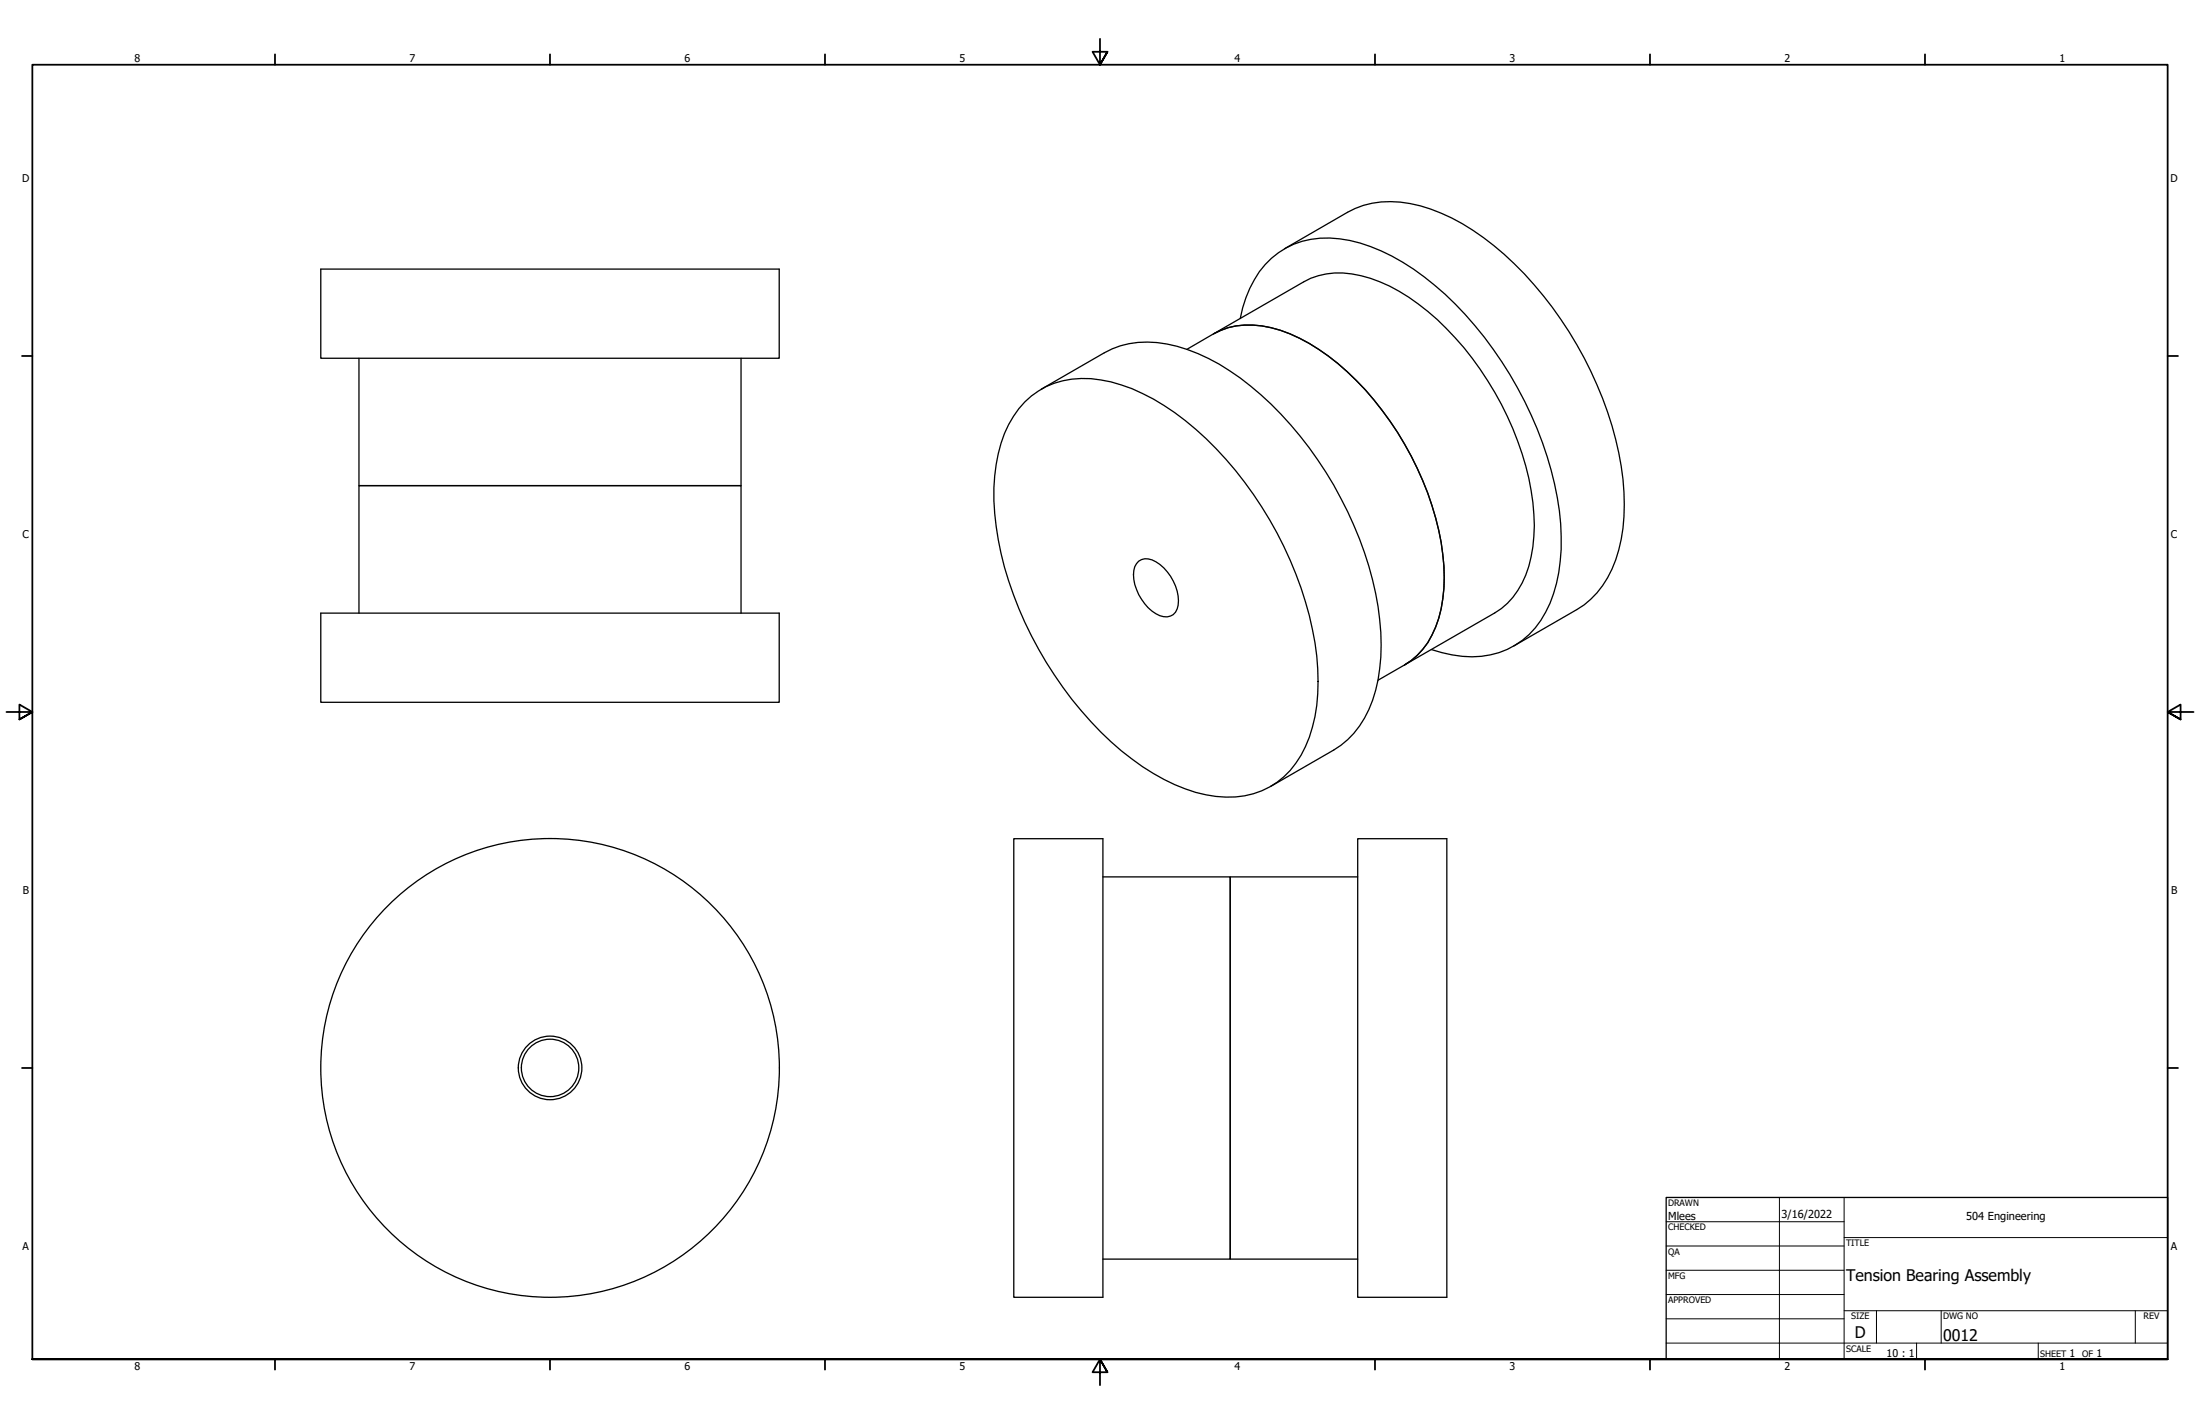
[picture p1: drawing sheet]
<svg xmlns="http://www.w3.org/2000/svg" width="864mm" height="559mm" viewBox="0 0 864 559" stroke-linecap="round" stroke-linejoin="round" font-family="sans-serif">
<!-- layer: Visible (ANSI) -->
<g fill="none" stroke="#000" stroke-width=".51">
<path d="M504.3 97.6l24.7-14.3a37.1 37.1 0 0 1 28.5-2.5 92.4 92.4 0 0 1 40.9 26.6 146.9 146.9 0 0 1 38.7 80.7 68.4 68.4 0 0 1-4.3 35.2 34.1 34.1 0 0 1-13.8 15.9l-24.8 14.3M125.9 105.6h180v35h-180zM476.4 131l35.3-20.4a31.6 31.6 0 0 1 26.3-1.4 79.1 79.1 0 0 1 33.2 23.4 121.8 121.8 0 0 1 30.5 64.6 56 56 0 0 1-4.2 31.7 28 28 0 0 1-10.8 11.6l-35.3 20.4M476.4 131a32.2 32.2 0 0 1 26.2-1.4 85 85 0 0 1 36.7 27.3 121.8 121.8 0 0 1 27.1 60.7 55.8 55.8 0 0 1-4.3 31.6 28 28 0 0 1-10.7 11.7M476.4 131l-10.5 6.1M486.9 125a40.3 40.3 0 0 1 14.9-25.8 34.8 34.8 0 0 1 28-4.8 78.5 78.5 0 0 1 33.4 17.6 147.1 147.1 0 0 1 48.9 88.5 72.7 72.7 0 0 1-3.6 36.2 32.9 32.9 0 0 1-38.5 20.3l-8.2-2.1M140.9 140.6v50h150v-50M402.3 157.7a32.7 32.7 0 0 1 29.8-8.6 76.9 76.9 0 0 1 37.3 19.4 146.1 146.1 0 0 1 47.5 88.9 67.7 67.7 0 0 1-4.5 35.6 32.4 32.4 0 0 1-35 19.5 69.9 69.9 0 0 1-33-14.6 146.1 146.1 0 0 1-48.5-70 106.6 106.6 0 0 1-5.4-41.1 50.1 50.1 0 0 1 9.4-26.4zM408.7 152.7l24.8-14.3a36.9 36.9 0 0 1 28.5-2.5 82.5 82.5 0 0 1 33 19 147.1 147.1 0 0 1 46 83.2 76.5 76.5 0 0 1-2.2 36.7 36.1 36.1 0 0 1-15.2 19.5l-24.8 14.3M447 220.2a6.7 6.7 0 0 1 8.3 1.3 19 19 0 0 1 7.2 16 4.9 4.9 0 0 1-7.2 4.1 18.7 18.7 0 0 1-10.2-17.7l.4-1.5zM125.9 240.6h180v35h-180zM140.9 240.6v-50h150v50"/>
<path d="M551.4 260.9l-10.5 6.1M398 329.1h34.9v180h-34.9zM533 329.1h34.9v180h-34.9zM432.9 344.1h50v150h-50M533 344.1h-50.1v150h50.1"/>
<circle cx="215.9" cy="419.1" r="90"/>
<circle cx="215.9" cy="419.1" r="11.3"/>
<circle cx="215.9" cy="419.1" r="12.5"/>
</g>
<!-- layer: Border (ANSI) -->
<g fill="none" stroke="#000" stroke-width=".7">
<path d="M431.8 15.2v10.2l-2.9-5.1h5.8l-2.9 5.1 2.9-5.1M107.9 21.3v4.1M215.9 21.3v4.1M323.8 21.3v4.1M539.8 21.3v4.1M647.7 21.3v4.1M755.6 21.3v4.1M8.6 139.7h4.1M850.9 139.7h4.1M2.5 279.4h10.2l-5.1-2.9v5.8l5.1-2.9-5.1 2.9M861.1 279.4h-10.2l5.1-2.9v5.8l-5.1-2.9 5.1 2.9M8.6 419.1h4.1"/>
<path d="M850.9 419.1h4.1M12.7 533.4v-508h838.2v508h-838.2h838.2M107.9 533.4v4.1M215.9 533.4v4.1M323.8 533.4v4.1M434.7 538.5l-2.9-5.1 2.9 5.1h-5.8l2.9-5.1v10.2M539.8 533.4v4.1M647.7 533.4v4.1M755.6 533.4v4.1"/>
</g>
<!-- layer: Title (ANSI) -->
<g fill="none" stroke="#000" stroke-width=".39">
<path d="M654 479.4h69.9M698.5 469.9v63.5M723.9 469.9v63.5M654 488.9h69.9M654 498.5h69.9M723.9 485.6h127M654 508h69.9M654 517.5h69.9M723.9 514.3h127M736.6 514.3v12.7M762 514.3v12.7M838.2 514.3v12.7"/>
<path d="M654 527h196.9M752.3 527v6.4M800.1 527v6.4"/>
</g>
<path d="M654 469.9h196.9v63.5h-196.9z" fill="none" stroke="#000" stroke-width=".51"/>
<g font-size="6.3">
<text x="724.7" y="502.8">Tension Bearing Assembly</text>
<text x="728.1" y="524.9">D</text>
<text x="762.8" y="526.2">0012</text>
</g>
<g font-size="4.3">
<text x="654.8" y="478.6">Mlees</text>
<text x="699.3" y="478">3/16/2022</text>
<text x="771.8" y="478.9">504 Engineering</text>
</g>
<g font-size="4.2">
<text x="52.8" y="24.4">8</text>
<text x="160.8" y="24.4">7</text>
<text x="268.7" y="24.4">6</text>
<text x="376.7" y="24.4">5</text>
<text x="484.6" y="24.4">4</text>
<text x="592.6" y="24.4">3</text>
<text x="700.5" y="24.4">2</text>
<text x="808.5" y="24.4">1</text>
<text x="8.8" y="71.4">D</text>
<text x="852" y="71.4">D</text>
<text x="8.9" y="211.1">C</text>
<text x="852.2" y="211.1">C</text>
<text x="9" y="350.8">B</text>
<text x="852.2" y="350.8">B</text>
<text x="8.9" y="490.5">A</text>
<text x="852.2" y="490.5">A</text>
<text x="740.6" y="532.6">10 : 1</text>
<text x="812.4" y="532.6">1</text>
<text x="823" y="532.6">1</text>
<text x="52.8" y="537.5">8</text>
<text x="160.8" y="537.5">7</text>
<text x="268.7" y="537.5">6</text>
<text x="376.7" y="537.5">5</text>
<text x="484.6" y="537.5">4</text>
<text x="592.6" y="537.5">3</text>
<text x="700.5" y="537.5">2</text>
<text x="808.5" y="537.5">1</text>
</g>
<g font-size="3.5">
<text x="654.8" y="473.2">DRAWN</text>
<text x="654.8" y="482.8">CHECKED</text>
<text x="724.7" y="488.9">TITLE</text>
<text x="654.8" y="492.3">QA</text>
<text x="654.8" y="501.8">MFG</text>
<text x="654.8" y="511.4">APPROVED</text>
<text x="726.7" y="517.7">SIZE</text>
<text x="762.8" y="517.7">DWG NO</text>
<text x="841.4" y="517.7">REV</text>
<text x="724.7" y="530.4">SCALE</text>
<text x="800.9" y="532.6">SHEET</text>
<text x="817.4" y="532.6">OF</text>
</g>
</svg>
